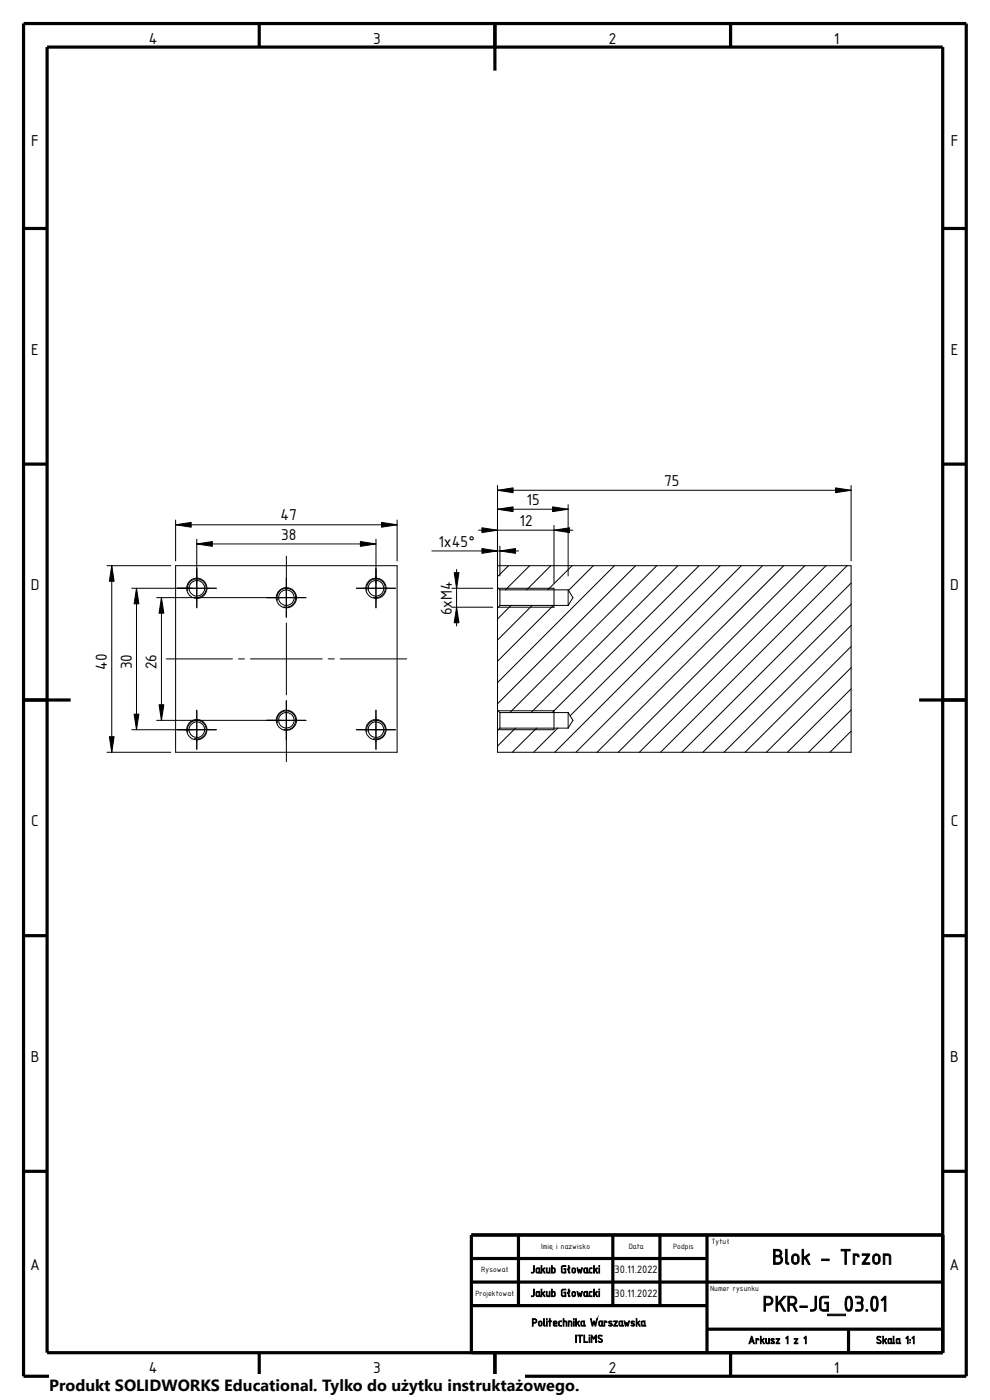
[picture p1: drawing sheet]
<svg xmlns="http://www.w3.org/2000/svg" width="210mm" height="297mm" viewBox="0 0 210 297" stroke-linecap="round" stroke-linejoin="round" font-family="sans-serif">
<g fill="none" stroke="#000" stroke-width=".68" stroke-linecap="butt">
<path d="M5 5h200v287h-200zM10 10h190v277h-190zM55 5v5M105 5v10M155 5v5M5 48.5h5M200 48.5h5M5 98.5h5M200 98.5h5M5 148.5h10M195 148.5h10M5 198.5h5"/>
<path d="M200 198.5h5M5 248.5h5M200 248.5h5M100 277h50M100 272h100M100 267h50M110 262v15M130 262v15M140 262v15M150 262v25M200 262h-100v25M55 287v5"/>
<path d="M105 287v10M150 282h50M155 287v5M180 282v5"/>
</g>
<g fill="none" stroke="#000" stroke-width=".21">
<path d="M37.3 110.3v8.7M37.3 111.3h46.9M41.7 114.4v14.5M41.7 115.4h38.1M60.7 118v12.9M79.8 114.4v14.5M84.2 110.3v8.7M91.6 116.9h18.4M101.5 112.5h20M105.5 103v22.9M105.5 108h15M105.5 104h75.1"/>
<path d="M106 115.9v6.3M117.5 111.5v12.3M120.5 107.1v15.1M180.6 103v16M22.7 120h13.5M23.7 120v39.6M27.9 124.8h18M29 124.8v30M33.2 126.8h31.7M34.2 126.8v26M35.3 139.8h14M37.3 120h46.9v39.6h-46.9z"/>
<path d="M39.8 125.3a2 2 0 0 1 1.8-2.5 2 2 0 0 1 2.2 2.2 2 2 0 0 1-2.6 1.7M50.6 139.8h1.3M53.1 139.8h15.3M58.8 127.3a2 2 0 0 1 1.8-2.5 2 2 0 0 1 2.2 2.2 2 2 0 0 1-2.6 1.7M60.7 132.2v15.2M69.6 139.8h1.3M72.2 139.8h14.1M75.6 124.8h8.3M77.8 125.3a2.01 2.01 0 0 1 1.8-2.5 2.01 2.01 0 0 1 2.1 2.2 2.01 2.01 0 0 1-2.5 1.7M95.8 124.8h8.7M95.8 128.8h8.7M96.9 120.8v12"/>
<path d="M105.5 128.9v21.8M105.5 120h75.1v39.6h-75.1v-4.7M105.7 124.8h11.8v4h-11.8M106 125.1v3.3M106 125.1l-.5-.4v4.2M106 128.4l-.5 .5M106 128.4h14.5M106 125.1h14.5M107.9 120l-2.4 2.3M108.4 128.4l-2.9 2.9M112.4 120l-5.2 5.1M112.9 128.4l-7.4 7.4"/>
<path d="M116.8 120l-5.1 5.1M117.4 128.4l-11.9 11.9M120.5 125.1v3.3M120.5 125.1l1 1.7-1 1.6M121.4 120l-5.2 5.1M125.9 120l-5.3 5.3M130.3 120l-24.8 24.8M134.8 120l-29.3 29.3M139.3 120l-31.1 31.2M143.8 120l-31.2 31.2M148.3 120l-31.2 31.2M152.8 120l-31.9 31.8"/>
<path d="M157.3 120l-39.6 39.6M161.8 120l-39.6 39.6M166.2 120l-39.5 39.6M170.7 120l-39.6 39.6M175.2 120l-39.6 39.6M179.7 120l-39.6 39.6M180.6 123.7l-36 35.9M180.6 128.2l-31.5 31.4M180.6 132.7l-27 26.9M180.6 137.2l-22.5 22.4M22.7 159.6h13.5M27.9 154.8h18"/>
<path d="M33.2 152.8h31.7M39.8 155.3a1.98 1.98 0 0 1 1.8-2.5 1.98 1.98 0 0 1 2.1 2.2 1.98 1.98 0 0 1-2.5 1.7M41.7 150.7v8.3M58.8 153.3a2 2 0 0 1 1.8-2.5 2 2 0 0 1 2.2 2.2 2 2 0 0 1-2.6 1.7M60.7 148.7v12.9M75.6 154.8h8.3M77.8 155.3a1.99 1.99 0 0 1 1.7-2.5 1.99 1.99 0 0 1 2.2 2.1 1.99 1.99 0 0 1-2.5 1.8M79.8 150.7v8.3M105.5 150.7l.5 .5M105.5 150.7v4.2M105.7 150.8h11.8v4h-11.8M106 151.2v3.3"/>
<path d="M106 154.5h14.5M106 151.2h14.5M106 154.5l-.5 .4M109.3 154.5l-3.8 3.8M113.8 154.5l-5.1 5.1M118.3 154.5l-5.1 5.1M120.5 151.2v3.3M120.5 151.2l1 1.6-1 1.7M180.6 141.6l-18 18M180.6 146.1l-13.6 13.5M180.6 150.6l-9.1 9M180.6 155.1l-4.5 4.5"/>
<circle cx="41.7" cy="124.8" r="1.66"/>
<circle cx="41.8" cy="124.8" r="2.15"/>
<circle cx="60.7" cy="126.8" r="1.64"/>
<circle cx="60.7" cy="126.8" r="2.15"/>
<circle cx="79.8" cy="124.8" r="1.65"/>
<circle cx="79.8" cy="124.8" r="2.16"/>
<circle cx="41.7" cy="154.8" r="1.66"/>
<circle cx="41.8" cy="154.8" r="2.14"/>
<circle cx="60.7" cy="152.8" r="2.15"/>
<circle cx="60.8" cy="152.8" r="1.65"/>
<circle cx="79.7" cy="154.8" r="2.15"/>
<circle cx="79.8" cy="154.8" r="1.65"/>
</g>
<g fill="#000" stroke="#000" stroke-width=".21">
<path d="M37.3 111.3l3.3-.5v1zM41.7 115.4l3.3-.5v1zM76.5 114.9l3.3 .5-3.3 .5zM80.9 110.8l3.3 .5-3.3 .5zM105.5 104l3.3-.5v1zM102.2 112l3.3 .5-3.3 .5zM105.5 108l3.3-.5v1zM102.2 116.4l3.3 .5-3.3 .5zM106 116.9l3.3-.5v1zM117.5 112.5l3.3-.5v1zM117.2 107.5l3.3 .5-3.3 .5zM177.2 103.5l3.4 .5-3.4 .5z"/>
<path d="M23.7 120l.5 3.3h-1zM29 124.8l.5 3.3h-1.1zM34.2 126.8l.6 3.3h-1.1zM96.9 128.8l.5 3.3h-1zM96.4 121.5h1l-.5 3.3zM23.2 156.3h1l-.5 3.3zM28.4 151.5h1.1l-.5 3.3zM33.7 149.5h1.1l-.6 3.3z"/>
</g>
<path d="M10.4 291.5h100.9v5.5h-100.9z" fill="#fff"/>
<g font-size="4.9">
<text x="163.8" y="268.2">Blok - Trzon</text>
<text x="161.8" y="278.2">PKR-JG_03.01</text>
</g>
<g font-size="3.6">
<text x="31.5" y="9.2">4</text>
<text x="79.2" y="9.2">3</text>
<text x="129.2" y="9.2">2</text>
<text x="176.9" y="9.2">1</text>
<text x="6.6" y="30.9">F</text>
<text x="201.7" y="30.9">F</text>
<text x="6.6" y="75.2">E</text>
<text x="201.7" y="75.2">E</text>
<text x="111.7" y="107.1">15</text>
<text x="140.9" y="103.1">75</text>
<text x="59.5" y="110.4">47</text>
<text x="110.2" y="111.5">12</text>
<text x="59.6" y="114.5">38</text>
<text x="93" y="116">1x45°</text>
<text x="6.6" y="125.2">D</text>
<text x="201.6" y="125.2">D</text>
<text x="95.8" y="130.6" transform="rotate(-90 95.8 130.6)">6xM4</text>
<text x="22.7" y="142.2" transform="rotate(-90 22.7 142.2)">40</text>
<text x="27.9" y="142" transform="rotate(-90 27.9 142)">30</text>
<text x="33.2" y="142" transform="rotate(-90 33.2 142)">26</text>
<text x="6.6" y="175.2">C</text>
<text x="201.7" y="175.2">C</text>
<text x="6.6" y="225.2">B</text>
<text x="201.6" y="225.2">B</text>
<text x="6.4" y="269.5">A</text>
<text x="201.4" y="269.5">A</text>
<text x="31.5" y="291.2">4</text>
<text x="79.2" y="291.2">3</text>
<text x="129.2" y="291.2">2</text>
<text x="176.9" y="291.2">1</text>
</g>
<text font-size="3.4" x="10.4" y="295.2">Produkt SOLIDWORKS Educational. Tylko do użytku instruktażowego.</text>
<g font-size="2.5">
<text x="112.6" y="270.1">Jakub Głowacki</text>
<text x="112.6" y="275.1">Jakub Głowacki</text>
<text x="130.4" y="270.1">30.11.2022</text>
<text x="130.4" y="275.1">30.11.2022</text>
<text x="112.8" y="281.3">Politechnika Warszawska</text>
<text x="122" y="284.8">ITLiMS</text>
<text x="158.7" y="285.1">Arkusz 1 z 1</text>
<text x="185.8" y="285.1">Skala 1:1</text>
</g>
<g font-size="1.7">
<text x="150.9" y="264">Tytuł</text>
<text x="102.1" y="269.9">Rysował</text>
<text x="114.8" y="264.9">Imię i nazwisko</text>
<text x="133.4" y="264.9">Data</text>
<text x="142.8" y="264.9">Podpis</text>
<text x="100.8" y="274.9">Projektował</text>
<text x="150.6" y="273.9">Numer rysunku</text>
</g>
</svg>
